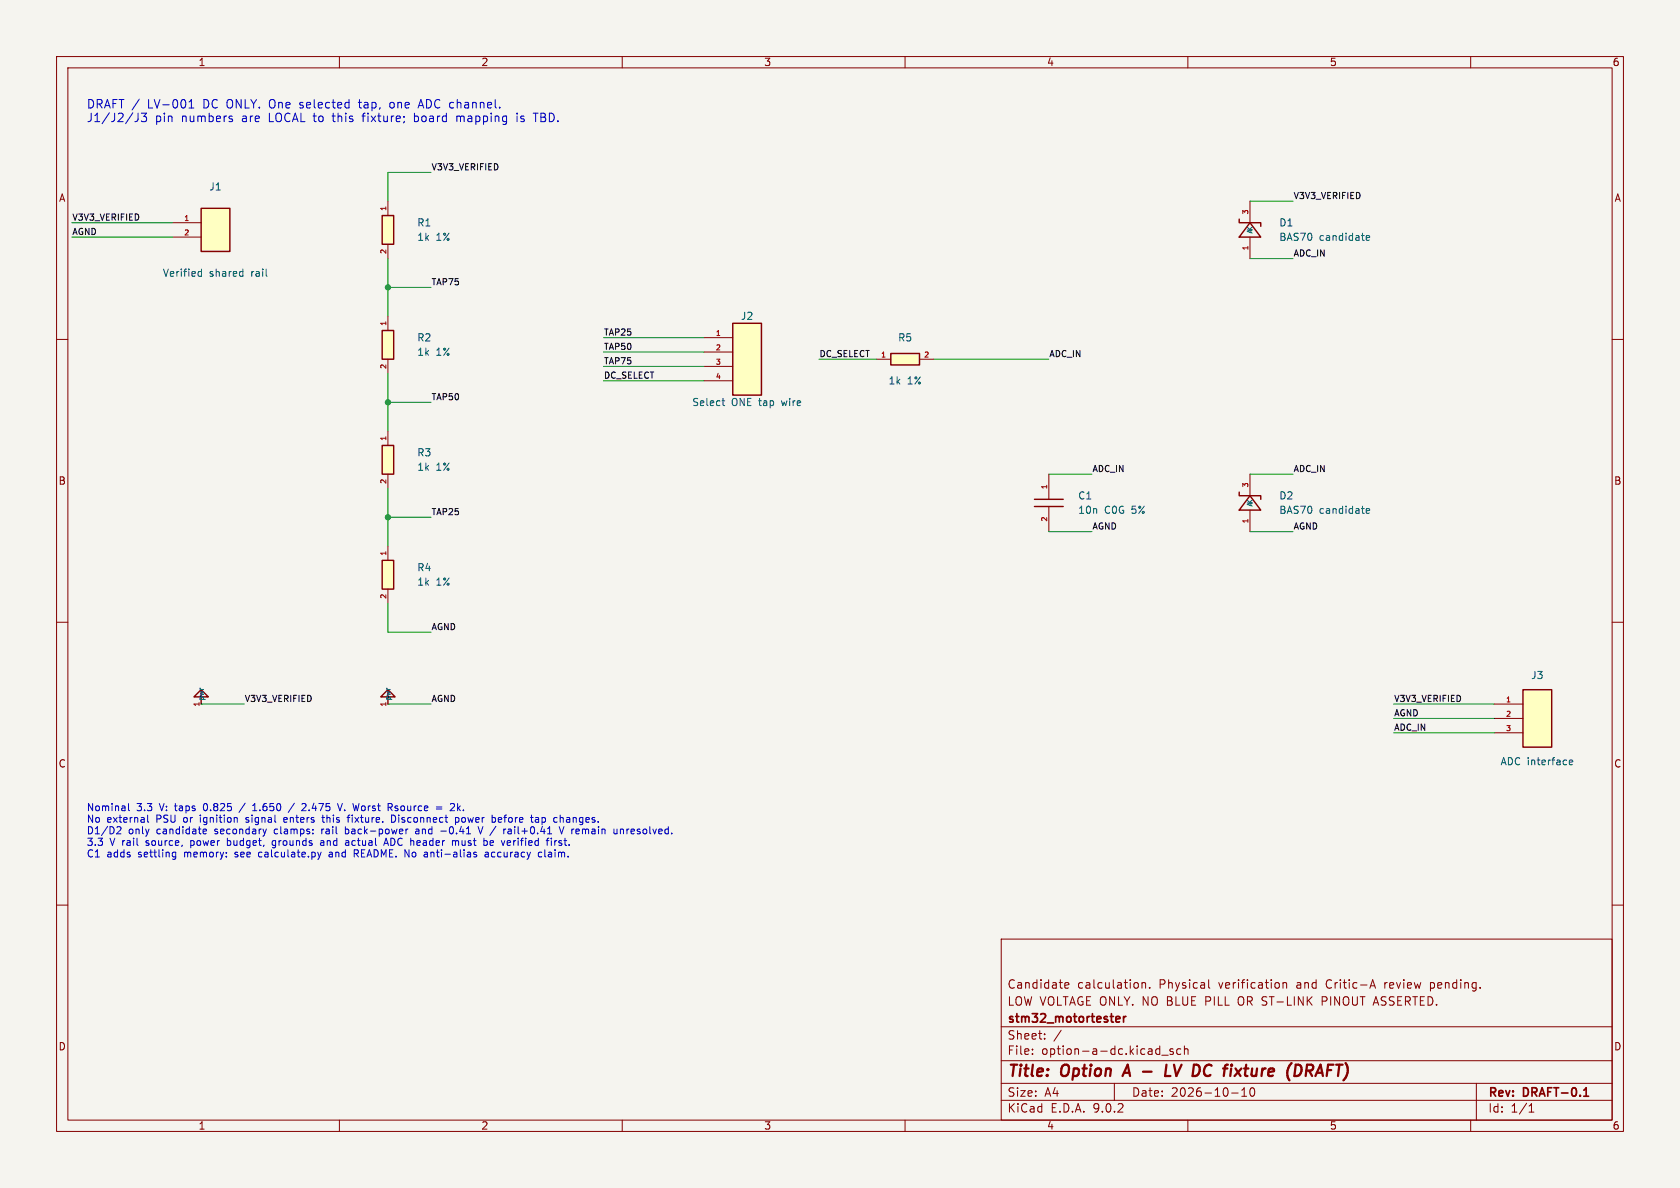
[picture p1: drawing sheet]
(kicad_sch (version 20250114) (generator "eeschema") (generator_version "9.0") (paper "A4") (title_block (title "Option A - LV DC fixture (DRAFT)") (date "2026-10-10") (rev "DRAFT-0.1") (company "stm32_motortester") (comment 1 "LOW VOLTAGE ONLY. NO BLUE PILL OR ST-LINK PINOUT ASSERTED.") (comment 2 "Candidate calculation. Physical verification and Critic-A review pending.")) (lib_symbols (symbol "AnalogDraft:BAS70_V" (pin_names (offset .508)) (exclude_from_sim no) (in_bom yes) (on_board yes) (property "Reference" "D" (at 0 0 0) (effects (font (size 1.27 1.27)) )) (property "Value" "BAS70_V" (at 0 0 0) (effects (font (size 1.27 1.27)) )) (property "Footprint" "Package_TO_SOT_SMD:SOT-23" (at 0 0 0) (effects (font (size 1.27 1.27)) (hide yes))) (property "Datasheet" "https://assets.nexperia.com/documents/data-sheet/BAS70.pdf" (at 0 0 0) (effects (font (size 1.27 1.27)) (hide yes))) (symbol "BAS70_V_1_1" (polyline (pts (xy -1.905 -1.27) (xy 1.905 -1.27) (xy 0 1.27) (xy -1.905 -1.27)) (stroke (width 0.254) (type default)) (fill (type none)))(polyline (pts (xy -1.905 1.905) (xy -1.905 1.27) (xy 1.905 1.27) (xy 1.905 0.635)) (stroke (width 0.254) (type default)) (fill (type none)))(pin passive line (at 0 5.08 270) (length 3.81) (name "K" (effects (font (size 0.9 0.9)) )) (number "3" (effects (font (size 0.9 0.9)) )))(pin passive line (at 0 -5.08 90) (length 3.81) (name "A" (effects (font (size 0.9 0.9)) )) (number "1" (effects (font (size 0.9 0.9)) )))))(symbol "AnalogDraft:C_V" (pin_names (offset .508)) (exclude_from_sim no) (in_bom yes) (on_board yes) (property "Reference" "C" (at 0 0 0) (effects (font (size 1.27 1.27)) )) (property "Value" "C_V" (at 0 0 0) (effects (font (size 1.27 1.27)) )) (property "Footprint" "" (at 0 0 0) (effects (font (size 1.27 1.27)) (hide yes))) (property "Datasheet" "" (at 0 0 0) (effects (font (size 1.27 1.27)) (hide yes))) (symbol "C_V_1_1" (polyline (pts (xy -2.54 0.635) (xy 2.54 0.635)) (stroke (width 0.254) (type default)) (fill (type none)))(polyline (pts (xy -2.54 -0.635) (xy 2.54 -0.635)) (stroke (width 0.254) (type default)) (fill (type none)))(pin passive line (at 0 5.08 270) (length 4.445) (name "" (effects (font (size 0.9 0.9)) )) (number "1" (effects (font (size 0.9 0.9)) )))(pin passive line (at 0 -5.08 90) (length 4.445) (name "" (effects (font (size 0.9 0.9)) )) (number "2" (effects (font (size 0.9 0.9)) )))))(symbol "AnalogDraft:Conn2" (pin_names (offset .508)) (exclude_from_sim no) (in_bom yes) (on_board yes) (property "Reference" "J" (at 0 0 0) (effects (font (size 1.27 1.27)) )) (property "Value" "Conn2" (at 0 0 0) (effects (font (size 1.27 1.27)) )) (property "Footprint" "" (at 0 0 0) (effects (font (size 1.27 1.27)) (hide yes))) (property "Datasheet" "" (at 0 0 0) (effects (font (size 1.27 1.27)) (hide yes))) (symbol "Conn2_1_1" (rectangle (start 0 3.81) (end 5.08 -3.81) (stroke (width .254) (type default)) (fill (type background)))(pin passive line (at -5.08 1.27 0) (length 5.08) (name "" (effects (font (size 0.9 0.9)) )) (number "1" (effects (font (size 0.9 0.9)) )))(pin passive line (at -5.08 -1.27 0) (length 5.08) (name "" (effects (font (size 0.9 0.9)) )) (number "2" (effects (font (size 0.9 0.9)) )))))(symbol "AnalogDraft:Conn3" (pin_names (offset .508)) (exclude_from_sim no) (in_bom yes) (on_board yes) (property "Reference" "J" (at 0 0 0) (effects (font (size 1.27 1.27)) )) (property "Value" "Conn3" (at 0 0 0) (effects (font (size 1.27 1.27)) )) (property "Footprint" "" (at 0 0 0) (effects (font (size 1.27 1.27)) (hide yes))) (property "Datasheet" "" (at 0 0 0) (effects (font (size 1.27 1.27)) (hide yes))) (symbol "Conn3_1_1" (rectangle (start 0 5.08) (end 5.08 -5.08) (stroke (width .254) (type default)) (fill (type background)))(pin passive line (at -5.08 2.54 0) (length 5.08) (name "" (effects (font (size 0.9 0.9)) )) (number "1" (effects (font (size 0.9 0.9)) )))(pin passive line (at -5.08 0.0 0) (length 5.08) (name "" (effects (font (size 0.9 0.9)) )) (number "2" (effects (font (size 0.9 0.9)) )))(pin passive line (at -5.08 -2.54 0) (length 5.08) (name "" (effects (font (size 0.9 0.9)) )) (number "3" (effects (font (size 0.9 0.9)) )))))(symbol "AnalogDraft:Conn4" (pin_names (offset .508)) (exclude_from_sim no) (in_bom yes) (on_board yes) (property "Reference" "J" (at 0 0 0) (effects (font (size 1.27 1.27)) )) (property "Value" "Conn4" (at 0 0 0) (effects (font (size 1.27 1.27)) )) (property "Footprint" "" (at 0 0 0) (effects (font (size 1.27 1.27)) (hide yes))) (property "Datasheet" "" (at 0 0 0) (effects (font (size 1.27 1.27)) (hide yes))) (symbol "Conn4_1_1" (rectangle (start 0 6.35) (end 5.08 -6.35) (stroke (width .254) (type default)) (fill (type background)))(pin passive line (at -5.08 3.81 0) (length 5.08) (name "" (effects (font (size 0.9 0.9)) )) (number "1" (effects (font (size 0.9 0.9)) )))(pin passive line (at -5.08 1.27 0) (length 5.08) (name "" (effects (font (size 0.9 0.9)) )) (number "2" (effects (font (size 0.9 0.9)) )))(pin passive line (at -5.08 -1.27 0) (length 5.08) (name "" (effects (font (size 0.9 0.9)) )) (number "3" (effects (font (size 0.9 0.9)) )))(pin passive line (at -5.08 -3.81 0) (length 5.08) (name "" (effects (font (size 0.9 0.9)) )) (number "4" (effects (font (size 0.9 0.9)) )))))(symbol "AnalogDraft:PWR_FLAG" (pin_names (offset .508)) (exclude_from_sim no) (in_bom yes) (on_board yes) (property "Reference" "#FLG" (at 0 0 0) (effects (font (size 1.27 1.27)) )) (property "Value" "PWR_FLAG" (at 0 0 0) (effects (font (size 1.27 1.27)) )) (property "Footprint" "" (at 0 0 0) (effects (font (size 1.27 1.27)) (hide yes))) (property "Datasheet" "" (at 0 0 0) (effects (font (size 1.27 1.27)) (hide yes))) (symbol "PWR_FLAG_1_1" (polyline (pts (xy 0 0) (xy 0 2.54) (xy -1.27 1.27) (xy 1.27 1.27) (xy 0 2.54)) (stroke (width 0.254) (type default)) (fill (type none)))(pin power_out line (at 0 0 90) (length 0) (name "pwr" (effects (font (size 0.9 0.9)) )) (number "1" (effects (font (size 0.9 0.9)) )))))(symbol "AnalogDraft:R_H" (pin_names (offset .508)) (exclude_from_sim no) (in_bom yes) (on_board yes) (property "Reference" "R" (at 0 0 0) (effects (font (size 1.27 1.27)) )) (property "Value" "R_H" (at 0 0 0) (effects (font (size 1.27 1.27)) )) (property "Footprint" "Resistor_THT:R_Axial_DIN0207_L6.3mm_D2.5mm_P10.16mm_Horizontal" (at 0 0 0) (effects (font (size 1.27 1.27)) (hide yes))) (property "Datasheet" "" (at 0 0 0) (effects (font (size 1.27 1.27)) (hide yes))) (symbol "R_H_1_1" (rectangle (start -2.54 1.016) (end 2.54 -1.016) (stroke (width .254) (type default)) (fill (type background)))(pin passive line (at -5.08 0 0) (length 2.54) (name "" (effects (font (size 0.9 0.9)) )) (number "1" (effects (font (size 0.9 0.9)) )))(pin passive line (at 5.08 0 180) (length 2.54) (name "" (effects (font (size 0.9 0.9)) )) (number "2" (effects (font (size 0.9 0.9)) )))))(symbol "AnalogDraft:R_V" (pin_names (offset .508)) (exclude_from_sim no) (in_bom yes) (on_board yes) (property "Reference" "R" (at 0 0 0) (effects (font (size 1.27 1.27)) )) (property "Value" "R_V" (at 0 0 0) (effects (font (size 1.27 1.27)) )) (property "Footprint" "Resistor_THT:R_Axial_DIN0207_L6.3mm_D2.5mm_P10.16mm_Horizontal" (at 0 0 0) (effects (font (size 1.27 1.27)) (hide yes))) (property "Datasheet" "" (at 0 0 0) (effects (font (size 1.27 1.27)) (hide yes))) (symbol "R_V_1_1" (rectangle (start -1.016 2.54) (end 1.016 -2.54) (stroke (width .254) (type default)) (fill (type background)))(pin passive line (at 0 5.08 270) (length 2.54) (name "" (effects (font (size 0.9 0.9)) )) (number "1" (effects (font (size 0.9 0.9)) )))(pin passive line (at 0 -5.08 90) (length 2.54) (name "" (effects (font (size 0.9 0.9)) )) (number "2" (effects (font (size 0.9 0.9)) ))))))
(text "DRAFT / LV-001 DC ONLY. One selected tap, one ADC channel.\nJ1/J2/J3 pin numbers are LOCAL to this fixture; board mapping is TBD." (at 15.24 17.78 0) (effects (font (size 1.5 1.5)) (justify left top)))
(symbol (lib_id "AnalogDraft:Conn2") (at 35.56 40.64 0) (unit 1) (exclude_from_sim no) (in_bom yes) (on_board yes) (dnp no) (property "Reference" "J1" (at 38.1 33.02 0) (effects (font (size 1.27 1.27)) )) (property "Value" "Verified shared rail" (at 38.1 48.26 0) (effects (font (size 1.27 1.27)) )) (property "Footprint" "" (at 35.56 40.64 0) (effects (font (size 1.27 1.27)) (hide yes))) (property "Datasheet" "" (at 35.56 40.64 0) (effects (font (size 1.27 1.27)) (hide yes))))
(wire (pts (xy 30.480000000000004 39.37) (xy 12.700000000000003 39.37)) (stroke (width 0) (type default)))
(label "V3V3_VERIFIED" (at 12.700000000000003 39.37 0) (effects (font (size 1.1 1.1)) (justify left bottom)))
(wire (pts (xy 30.480000000000004 41.910000000000004) (xy 12.700000000000003 41.910000000000004)) (stroke (width 0) (type default)))
(label "AGND" (at 12.700000000000003 41.910000000000004 0) (effects (font (size 1.1 1.1)) (justify left bottom)))
(symbol (lib_id "AnalogDraft:R_V") (at 68.58 40.64 0) (unit 1) (exclude_from_sim no) (in_bom yes) (on_board yes) (dnp no) (property "Reference" "R1" (at 73.66 39.37 0) (effects (font (size 1.27 1.27))  (justify left))) (property "Value" "1k 1%" (at 73.66 41.910000000000004 0) (effects (font (size 1.27 1.27))  (justify left))) (property "Footprint" "Resistor_THT:R_Axial_DIN0207_L6.3mm_D2.5mm_P10.16mm_Horizontal" (at 68.58 40.64 0) (effects (font (size 1.27 1.27)) (hide yes))) (property "Datasheet" "" (at 68.58 40.64 0) (effects (font (size 1.27 1.27)) (hide yes))))
(symbol (lib_id "AnalogDraft:R_V") (at 68.58 60.96 0) (unit 1) (exclude_from_sim no) (in_bom yes) (on_board yes) (dnp no) (property "Reference" "R2" (at 73.66 59.69 0) (effects (font (size 1.27 1.27))  (justify left))) (property "Value" "1k 1%" (at 73.66 62.230000000000004 0) (effects (font (size 1.27 1.27))  (justify left))) (property "Footprint" "Resistor_THT:R_Axial_DIN0207_L6.3mm_D2.5mm_P10.16mm_Horizontal" (at 68.58 60.96 0) (effects (font (size 1.27 1.27)) (hide yes))) (property "Datasheet" "" (at 68.58 60.96 0) (effects (font (size 1.27 1.27)) (hide yes))))
(symbol (lib_id "AnalogDraft:R_V") (at 68.58 81.28 0) (unit 1) (exclude_from_sim no) (in_bom yes) (on_board yes) (dnp no) (property "Reference" "R3" (at 73.66 80.01 0) (effects (font (size 1.27 1.27))  (justify left))) (property "Value" "1k 1%" (at 73.66 82.55 0) (effects (font (size 1.27 1.27))  (justify left))) (property "Footprint" "Resistor_THT:R_Axial_DIN0207_L6.3mm_D2.5mm_P10.16mm_Horizontal" (at 68.58 81.28 0) (effects (font (size 1.27 1.27)) (hide yes))) (property "Datasheet" "" (at 68.58 81.28 0) (effects (font (size 1.27 1.27)) (hide yes))))
(symbol (lib_id "AnalogDraft:R_V") (at 68.58 101.6 0) (unit 1) (exclude_from_sim no) (in_bom yes) (on_board yes) (dnp no) (property "Reference" "R4" (at 73.66 100.33 0) (effects (font (size 1.27 1.27))  (justify left))) (property "Value" "1k 1%" (at 73.66 102.86999999999999 0) (effects (font (size 1.27 1.27))  (justify left))) (property "Footprint" "Resistor_THT:R_Axial_DIN0207_L6.3mm_D2.5mm_P10.16mm_Horizontal" (at 68.58 101.6 0) (effects (font (size 1.27 1.27)) (hide yes))) (property "Datasheet" "" (at 68.58 101.6 0) (effects (font (size 1.27 1.27)) (hide yes))))
(wire (pts (xy 68.58 35.56) (xy 68.58 30.48)) (stroke (width 0) (type default)))
(wire (pts (xy 68.58 30.48) (xy 76.2 30.48)) (stroke (width 0) (type default)))
(label "V3V3_VERIFIED" (at 76.2 30.48 0) (effects (font (size 1.1 1.1)) (justify left bottom)))
(wire (pts (xy 68.58 45.72) (xy 68.58 50.8)) (stroke (width 0) (type default)))
(wire (pts (xy 68.58 50.8) (xy 68.58 55.879999999999995)) (stroke (width 0) (type default)))
(wire (pts (xy 68.58 50.8) (xy 76.2 50.8)) (stroke (width 0) (type default)))
(label "TAP75" (at 76.2 50.8 0) (effects (font (size 1.1 1.1)) (justify left bottom)))
(junction (at 68.58 50.8) (diameter 0) (color 0 0 0 0))
(wire (pts (xy 68.58 66.04) (xy 68.58 71.12)) (stroke (width 0) (type default)))
(wire (pts (xy 68.58 71.12) (xy 68.58 76.2)) (stroke (width 0) (type default)))
(wire (pts (xy 68.58 71.12) (xy 76.2 71.12)) (stroke (width 0) (type default)))
(label "TAP50" (at 76.2 71.12 0) (effects (font (size 1.1 1.1)) (justify left bottom)))
(junction (at 68.58 71.12) (diameter 0) (color 0 0 0 0))
(wire (pts (xy 68.58 86.36) (xy 68.58 91.44)) (stroke (width 0) (type default)))
(wire (pts (xy 68.58 91.44) (xy 68.58 96.52)) (stroke (width 0) (type default)))
(wire (pts (xy 68.58 91.44) (xy 76.2 91.44)) (stroke (width 0) (type default)))
(label "TAP25" (at 76.2 91.44 0) (effects (font (size 1.1 1.1)) (justify left bottom)))
(junction (at 68.58 91.44) (diameter 0) (color 0 0 0 0))
(wire (pts (xy 68.58 106.68) (xy 68.58 111.76)) (stroke (width 0) (type default)))
(wire (pts (xy 68.58 111.76) (xy 76.2 111.76)) (stroke (width 0) (type default)))
(label "AGND" (at 76.2 111.76 0) (effects (font (size 1.1 1.1)) (justify left bottom)))
(symbol (lib_id "AnalogDraft:Conn4") (at 129.54 63.5 0) (unit 1) (exclude_from_sim no) (in_bom yes) (on_board yes) (dnp no) (property "Reference" "J2" (at 132.07999999999998 55.88 0) (effects (font (size 1.27 1.27)) )) (property "Value" "Select ONE tap wire" (at 132.07999999999998 71.12 0) (effects (font (size 1.27 1.27)) )) (property "Footprint" "" (at 129.54 63.5 0) (effects (font (size 1.27 1.27)) (hide yes))) (property "Datasheet" "" (at 129.54 63.5 0) (effects (font (size 1.27 1.27)) (hide yes))))
(wire (pts (xy 124.46 59.69) (xy 106.67999999999999 59.69)) (stroke (width 0) (type default)))
(label "TAP25" (at 106.67999999999999 59.69 0) (effects (font (size 1.1 1.1)) (justify left bottom)))
(wire (pts (xy 124.46 62.23) (xy 106.67999999999999 62.23)) (stroke (width 0) (type default)))
(label "TAP50" (at 106.67999999999999 62.23 0) (effects (font (size 1.1 1.1)) (justify left bottom)))
(wire (pts (xy 124.46 64.77) (xy 106.67999999999999 64.77)) (stroke (width 0) (type default)))
(label "TAP75" (at 106.67999999999999 64.77 0) (effects (font (size 1.1 1.1)) (justify left bottom)))
(wire (pts (xy 124.46 67.31) (xy 106.67999999999999 67.31)) (stroke (width 0) (type default)))
(label "DC_SELECT" (at 106.67999999999999 67.31 0) (effects (font (size 1.1 1.1)) (justify left bottom)))
(symbol (lib_id "AnalogDraft:R_H") (at 160.02 63.5 0) (unit 1) (exclude_from_sim no) (in_bom yes) (on_board yes) (dnp no) (property "Reference" "R5" (at 160.02 59.69 0) (effects (font (size 1.27 1.27)) )) (property "Value" "1k 1%" (at 160.02 67.31 0) (effects (font (size 1.27 1.27)) )) (property "Footprint" "Resistor_THT:R_Axial_DIN0207_L6.3mm_D2.5mm_P10.16mm_Horizontal" (at 160.02 63.5 0) (effects (font (size 1.27 1.27)) (hide yes))) (property "Datasheet" "" (at 160.02 63.5 0) (effects (font (size 1.27 1.27)) (hide yes))))
(wire (pts (xy 144.78 63.5) (xy 154.94 63.5)) (stroke (width 0) (type default)))
(label "DC_SELECT" (at 144.78 63.5 0) (effects (font (size 1.1 1.1)) (justify left bottom)))
(wire (pts (xy 165.1 63.5) (xy 185.42 63.5)) (stroke (width 0) (type default)))
(label "ADC_IN" (at 185.42 63.5 0) (effects (font (size 1.1 1.1)) (justify left bottom)))
(symbol (lib_id "AnalogDraft:C_V") (at 185.42 88.9 0) (unit 1) (exclude_from_sim no) (in_bom yes) (on_board yes) (dnp no) (property "Reference" "C1" (at 190.5 87.63000000000001 0) (effects (font (size 1.27 1.27))  (justify left))) (property "Value" "10n C0G 5%" (at 190.5 90.17 0) (effects (font (size 1.27 1.27))  (justify left))) (property "Footprint" "" (at 185.42 88.9 0) (effects (font (size 1.27 1.27)) (hide yes))) (property "Datasheet" "" (at 185.42 88.9 0) (effects (font (size 1.27 1.27)) (hide yes))))
(wire (pts (xy 185.42 83.82000000000001) (xy 193.04 83.82000000000001)) (stroke (width 0) (type default)))
(label "ADC_IN" (at 193.04 83.82000000000001 0) (effects (font (size 1.1 1.1)) (justify left bottom)))
(wire (pts (xy 185.42 93.98) (xy 193.04 93.98)) (stroke (width 0) (type default)))
(label "AGND" (at 193.04 93.98 0) (effects (font (size 1.1 1.1)) (justify left bottom)))
(symbol (lib_id "AnalogDraft:BAS70_V") (at 220.98 40.64 0) (unit 1) (exclude_from_sim no) (in_bom yes) (on_board yes) (dnp no) (property "Reference" "D1" (at 226.06 39.37 0) (effects (font (size 1.27 1.27))  (justify left))) (property "Value" "BAS70 candidate" (at 226.06 41.910000000000004 0) (effects (font (size 1.27 1.27))  (justify left))) (property "Footprint" "Package_TO_SOT_SMD:SOT-23" (at 220.98 40.64 0) (effects (font (size 1.27 1.27)) (hide yes))) (property "Datasheet" "https://assets.nexperia.com/documents/data-sheet/BAS70.pdf" (at 220.98 40.64 0) (effects (font (size 1.27 1.27)) (hide yes))))
(wire (pts (xy 220.98 35.56) (xy 228.6 35.56)) (stroke (width 0) (type default)))
(label "V3V3_VERIFIED" (at 228.6 35.56 0) (effects (font (size 1.1 1.1)) (justify left bottom)))
(wire (pts (xy 220.98 45.72) (xy 228.6 45.72)) (stroke (width 0) (type default)))
(label "ADC_IN" (at 228.6 45.72 0) (effects (font (size 1.1 1.1)) (justify left bottom)))
(symbol (lib_id "AnalogDraft:BAS70_V") (at 220.98 88.9 0) (unit 1) (exclude_from_sim no) (in_bom yes) (on_board yes) (dnp no) (property "Reference" "D2" (at 226.06 87.63000000000001 0) (effects (font (size 1.27 1.27))  (justify left))) (property "Value" "BAS70 candidate" (at 226.06 90.17 0) (effects (font (size 1.27 1.27))  (justify left))) (property "Footprint" "Package_TO_SOT_SMD:SOT-23" (at 220.98 88.9 0) (effects (font (size 1.27 1.27)) (hide yes))) (property "Datasheet" "https://assets.nexperia.com/documents/data-sheet/BAS70.pdf" (at 220.98 88.9 0) (effects (font (size 1.27 1.27)) (hide yes))))
(wire (pts (xy 220.98 83.82000000000001) (xy 228.6 83.82000000000001)) (stroke (width 0) (type default)))
(label "ADC_IN" (at 228.6 83.82000000000001 0) (effects (font (size 1.1 1.1)) (justify left bottom)))
(wire (pts (xy 220.98 93.98) (xy 228.6 93.98)) (stroke (width 0) (type default)))
(label "AGND" (at 228.6 93.98 0) (effects (font (size 1.1 1.1)) (justify left bottom)))
(symbol (lib_id "AnalogDraft:Conn3") (at 269.24 127 0) (unit 1) (exclude_from_sim no) (in_bom yes) (on_board yes) (dnp no) (property "Reference" "J3" (at 271.78000000000003 119.38 0) (effects (font (size 1.27 1.27)) )) (property "Value" "ADC interface" (at 271.78000000000003 134.62 0) (effects (font (size 1.27 1.27)) )) (property "Footprint" "" (at 269.24 127 0) (effects (font (size 1.27 1.27)) (hide yes))) (property "Datasheet" "" (at 269.24 127 0) (effects (font (size 1.27 1.27)) (hide yes))))
(wire (pts (xy 264.16 124.46) (xy 246.38 124.46)) (stroke (width 0) (type default)))
(label "V3V3_VERIFIED" (at 246.38 124.46 0) (effects (font (size 1.1 1.1)) (justify left bottom)))
(wire (pts (xy 264.16 127.0) (xy 246.38 127.0)) (stroke (width 0) (type default)))
(label "AGND" (at 246.38 127.0 0) (effects (font (size 1.1 1.1)) (justify left bottom)))
(wire (pts (xy 264.16 129.54) (xy 246.38 129.54)) (stroke (width 0) (type default)))
(label "ADC_IN" (at 246.38 129.54 0) (effects (font (size 1.1 1.1)) (justify left bottom)))
(symbol (lib_id "AnalogDraft:PWR_FLAG") (at 35.56 124.46 0) (unit 1) (exclude_from_sim no) (in_bom no) (on_board no) (dnp no) (property "Reference" "#FLG01" (at 35.56 120.64999999999999 0) (effects (font (size 1.27 1.27)) (hide yes))) (property "Value" "PWR_FLAG" (at 35.56 128.26999999999998 0) (effects (font (size 1.27 1.27)) (hide yes))) (property "Footprint" "" (at 35.56 124.46 0) (effects (font (size 1.27 1.27)) (hide yes))) (property "Datasheet" "" (at 35.56 124.46 0) (effects (font (size 1.27 1.27)) (hide yes))))
(wire (pts (xy 35.56 124.46) (xy 43.18 124.46)) (stroke (width 0) (type default)))
(label "V3V3_VERIFIED" (at 43.18 124.46 0) (effects (font (size 1.1 1.1)) (justify left bottom)))
(symbol (lib_id "AnalogDraft:PWR_FLAG") (at 68.58 124.46 0) (unit 1) (exclude_from_sim no) (in_bom no) (on_board no) (dnp no) (property "Reference" "#FLG02" (at 68.58 120.64999999999999 0) (effects (font (size 1.27 1.27)) (hide yes))) (property "Value" "PWR_FLAG" (at 68.58 128.26999999999998 0) (effects (font (size 1.27 1.27)) (hide yes))) (property "Footprint" "" (at 68.58 124.46 0) (effects (font (size 1.27 1.27)) (hide yes))) (property "Datasheet" "" (at 68.58 124.46 0) (effects (font (size 1.27 1.27)) (hide yes))))
(wire (pts (xy 68.58 124.46) (xy 76.2 124.46)) (stroke (width 0) (type default)))
(label "AGND" (at 76.2 124.46 0) (effects (font (size 1.1 1.1)) (justify left bottom)))
(text "Nominal 3.3 V: taps 0.825 / 1.650 / 2.475 V. Worst Rsource = 2k.\nNo external PSU or ignition signal enters this fixture. Disconnect power before tap changes.\nD1/D2 only candidate secondary clamps: rail back-power and -0.41 V / rail+0.41 V remain unresolved.\n3.3 V rail source, power budget, grounds and actual ADC header must be verified first.\nC1 adds settling memory: see calculate.py and README. No anti-alias accuracy claim." (at 15.24 142.24 0) (effects (font (size 1.27 1.27)) (justify left top)))
(embedded_fonts no))
